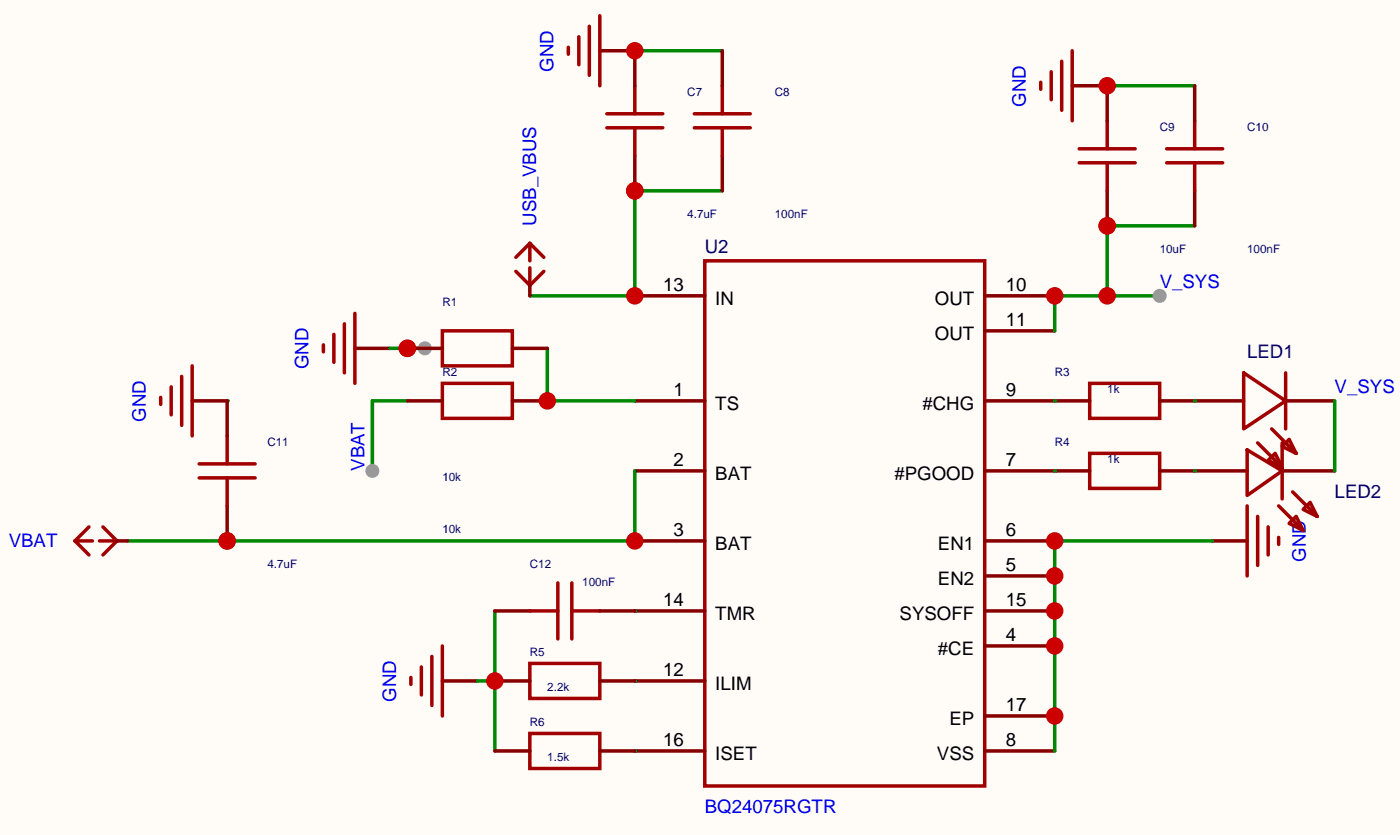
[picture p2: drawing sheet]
<svg xmlns="http://www.w3.org/2000/svg" width="102mm" height="61mm" viewBox="0 0 102 61" stroke-linecap="round" stroke-linejoin="round" font-family="sans-serif">
<path d="M0 0h101.6v60.6h-101.6z" fill="#fffcf7"/>
<g fill="none" stroke="#a10000" stroke-width=".25">
<path d="M41.3 3.4v.5M42 2.7v2M42.8 1.9v3.6M43.5 1.1v5.1M51.2 18.9h20.3v38.1h-20.3zM75.5 6v.5M76.3 5.2v2M77.1 4.4v3.6M77.8 3.7v5.1M11.7 28.8v.5M12.4 28.1v2M13.2 27.3v3.6"/>
<path d="M13.9 26.5v5.1M23.5 25v.5M24.2 24.3v2M25 23.5v3.6M25.8 22.7v5.1M90.5 36.7v5.1M91.3 37.5v3.5M92.1 38.2v2.1M92.8 39v.5M29.8 49.1v.6M30.6 48.4v2M31.3 47.6v3.6"/>
<path d="M32.1 46.9v5"/>
</g>
<g fill="none" stroke="#870000" stroke-width=".25">
<path d="M43.5 3.7h2.6M77.8 6.2h2.6M13.9 29.1h2.6M25.8 25.3h2.5M46.1 29.1h5.1M46.1 34.2h5.1M46.1 39.2h5.1M46.1 21.5h5.1M71.5 29.1h5.1M71.5 34.2h5.1M71.5 39.2h5.1M71.5 21.5h5.1"/>
<path d="M71.5 24h5.1M88 39.2h2.5M32.1 49.4h2.6M46.1 54.5h5.1M46.1 49.4h5.1M46.1 44.3h5.1M71.5 46.9h5.1M71.5 41.8h5.1M71.5 54.5h5.1M71.5 44.3h5.1M71.5 51.9h5.1"/>
</g>
<path d="M28.3 25.3h2.5M39.7 25.3v3.8h6.4M46.1 44.3h.1M46.1 49.4h.1M46.1 54.5h.1" fill="none" stroke="#008700" stroke-width=".25"/>
<circle cx="29.6" cy="25.3" r=".63" fill="#c00"/>
<circle cx="30.8" cy="25.3" r=".51" fill="#999"/>
<path d="M16.5 29.1h.1M46.1 34.2v5h-36.8" fill="none" stroke="#008700" stroke-width=".25"/>
<g fill="#c00">
<circle cx="46.1" cy="39.2" r=".63"/>
<circle cx="16.5" cy="39.2" r=".63"/>
</g>
<path d="M86.7 16.4h-6.3v5.1M84.2 21.5h-7.6v2.5" fill="none" stroke="#008700" stroke-width=".25"/>
<g fill="#c00">
<circle cx="76.6" cy="21.5" r=".63"/>
<circle cx="80.4" cy="21.5" r=".63"/>
<circle cx="80.4" cy="16.4" r=".63"/>
</g>
<circle cx="84.2" cy="21.5" r=".51" fill="#999"/>
<path d="M52.4 13.8h-6.3v7.7h-7.6" fill="none" stroke="#008700" stroke-width=".25"/>
<g fill="#c00">
<circle cx="46.1" cy="21.5" r=".63"/>
<circle cx="46.1" cy="13.8" r=".63"/>
</g>
<path d="M88 39.2h-11.4v15.3" fill="none" stroke="#008700" stroke-width=".25"/>
<g fill="#c00">
<circle cx="76.6" cy="39.2" r=".63"/>
<circle cx="76.6" cy="41.8" r=".63"/>
<circle cx="76.6" cy="44.3" r=".63"/>
<circle cx="76.6" cy="46.9" r=".63"/>
<circle cx="76.6" cy="51.9" r=".63"/>
</g>
<path d="M29.6 29.1h-2.6v5.1M34.7 49.4h1.2M35.9 44.3v10.2" fill="none" stroke="#008700" stroke-width=".25"/>
<circle cx="27" cy="34.2" r=".51" fill="#999"/>
<path d="M46.1 3.7h6.3M80.4 6.2h6.3" fill="none" stroke="#008700" stroke-width=".25"/>
<g fill="none" stroke="#a10000" stroke-width=".25">
<path d="M37.4 19.7l1.1 1M38.5 17.7l-1.1 1M38.5 17.7l1 1M38.5 17.7v1.2M38.5 19.4v1.3M39.5 19.7l-1 1M5.4 39.2l1.1 1.1M5.4 39.2h1.3M6.5 38.2l-1.1 1M7.2 39.2h1.3M7.5 38.2l1 1M8.5 39.2l-1 1.1"/>
<path d="M32.1 24h5.1v2.5h-5.1zM79.1 32.9h5.1v2.5h-5.1zM79.1 27.8h5.1v2.6h-5.1zM90.3 27.1l3 2-3 2zM90.5 32.6l2.6 1.6-2.6 1.7zM91.3 32.1l1.8 1.8M92.1 33.4l.5-.5 .5 1zM92.3 31.1l1.8 1.8M92.8 36.7l1.8 1.8M93.1 32.1v4.1M93.3 27.1v4M93.6 38l.5-.5 .5 1z"/>
<path d="M93.6 31.9l.5 1-1-.5zM93.8 35.7l1.8 1.8M94.6 37l.5-.6 .5 1.1z"/>
</g>
<path d="M8.5 39.2h.8M29.6 25.3h2.5M37.2 25.3h2.5M38.5 20.7v.8M76.6 34.2h2.5M76.6 29.1h2.5M84.2 34.2h6.3M84.2 29.1h6.1M93.1 34.2h3.8M93.3 29.1h3.6" fill="none" stroke="#870000" stroke-width=".25"/>
<circle cx="29.6" cy="25.3" r=".63" fill="#c00"/>
<path d="M32.1 27.8h5.1v2.6h-5.1z" fill="none" stroke="#a10000" stroke-width=".25"/>
<path d="M37.2 29.1h2.5" fill="none" stroke="#870000" stroke-width=".25"/>
<circle cx="39.7" cy="29.1" r=".63" fill="#c00"/>
<path d="M46.1 11.3v2.5M52.4 3.7v2.5M52.4 11.3v2.5M86.7 6.2v2.6M86.7 13.8v2.6M29.6 29.1h2.5M35.9 54.5h2.6M35.9 44.3h2.6M43.5 54.5h2.6M43.5 44.3h2.6" fill="none" stroke="#870000" stroke-width=".25"/>
<g fill="none" stroke="#a10000" stroke-width=".25">
<path d="M44 9.3h4.1M50.4 9.3h4.1M50.4 8.3h4.1M52.4 6.2v2.1M52.4 9.3v2M84.7 11.8h4.1M84.7 10.8h4.1M86.7 8.8v2M86.7 11.8v2M38.5 53.2h5v2.6h-5zM38.5 44.3h2M40.5 42.3v4.1"/>
<path d="M41.5 44.3h2M41.5 42.3v4.1"/>
</g>
<circle cx="46.1" cy="13.8" r=".63" fill="#c00"/>
<path d="M44 8.3h4.1M46.1 6.2v2.1" fill="none" stroke="#a10000" stroke-width=".25"/>
<path d="M46.1 3.7v2.5" fill="none" stroke="#870000" stroke-width=".25"/>
<circle cx="46.1" cy="3.7" r=".63" fill="#c00"/>
<path d="M46.1 9.3v2M14.5 34.7h4" fill="none" stroke="#a10000" stroke-width=".25"/>
<path d="M16.5 36.7v2.5" fill="none" stroke="#870000" stroke-width=".25"/>
<circle cx="16.5" cy="39.2" r=".63" fill="#c00"/>
<path d="M78.3 11.8h4.1M14.5 33.7h4M16.5 31.6v2.1M16.5 34.7v2" fill="none" stroke="#a10000" stroke-width=".25"/>
<path d="M80.4 13.8v2.6M16.5 29.1v2.5" fill="none" stroke="#870000" stroke-width=".25"/>
<circle cx="80.4" cy="16.4" r=".63" fill="#c00"/>
<path d="M78.3 10.8h4.1M80.4 8.8v2" fill="none" stroke="#a10000" stroke-width=".25"/>
<path d="M80.4 6.2v2.6" fill="none" stroke="#870000" stroke-width=".25"/>
<circle cx="80.4" cy="6.2" r=".63" fill="#c00"/>
<path d="M80.4 11.8v2M38.5 48.1h5v2.6h-5z" fill="none" stroke="#a10000" stroke-width=".25"/>
<path d="M35.9 49.4h2.6" fill="none" stroke="#870000" stroke-width=".25"/>
<circle cx="35.9" cy="49.4" r=".63" fill="#c00"/>
<path d="M43.5 49.4h2.6" fill="none" stroke="#870000" stroke-width=".25"/>
<path d="M76.6 29.1h.1M76.6 34.2h.1M86.7 29.1h.1M86.7 34.2h.1M96.9 29.1v5.1" fill="none" stroke="#008700" stroke-width=".25"/>
<g font-size="1.4" fill="#00f">
<text x="40.2" y="5.2" transform="rotate(-90 40.2 5.2)">GND</text>
<text x="74.5" y="7.7" transform="rotate(-90 74.5 7.7)">GND</text>
<text x="38.9" y="16.4" transform="rotate(-90 38.9 16.4)">USB_VBUS</text>
<text x="84.2" y="20.9">V_SYS</text>
<text x="22.4" y="26.8" transform="rotate(-90 22.4 26.8)">GND</text>
<text x="96.9" y="28.5">V_SYS</text>
<text x="10.6" y="30.6" transform="rotate(-90 10.6 30.6)">GND</text>
<text x="26.5" y="34.2" transform="rotate(-90 26.5 34.2)">VBAT</text>
<text x=".6" y="39.7">VBAT</text>
<text x="94.8" y="40.7" transform="rotate(-90 94.8 40.7)">GND</text>
<text x="28.8" y="50.9" transform="rotate(-90 28.8 50.9)">GND</text>
<text x="51.2" y="59">BQ24075RGTR</text>
</g>
<g font-size="1.4">
<text x="48.1" y="21.1">13</text>
<text x="51.9" y="22.1">IN</text>
<text x="67.9" y="22.1">OUT</text>
<text x="73" y="21.1">10</text>
<text x="73" y="23.7">11</text>
<text x="48.9" y="28.8">1</text>
<text x="51.9" y="29.8">TS</text>
<text x="67" y="29.8">#CHG</text>
<text x="67.9" y="24.7">OUT</text>
<text x="73" y="28.8">9</text>
<text x="48.9" y="33.8">2</text>
<text x="51.9" y="34.8">BAT</text>
<text x="64.9" y="34.8">#PGOOD</text>
<text x="73" y="33.8">7</text>
<text x="48.9" y="38.9">3</text>
<text x="51.9" y="39.9">BAT</text>
<text x="68.1" y="39.9">EN1</text>
<text x="73" y="41.5">5</text>
<text x="73" y="38.9">6</text>
<text x="48.1" y="44">14</text>
<text x="51.9" y="45">TMR</text>
<text x="65.3" y="45">SYSOFF</text>
<text x="68.1" y="47.5">#CE</text>
<text x="68.1" y="42.5">EN2</text>
<text x="73" y="46.5">4</text>
<text x="73" y="44">15</text>
<text x="48.1" y="49.1">12</text>
<text x="51.9" y="50.1">ILIM</text>
<text x="68.9" y="52.6">EP</text>
<text x="73" y="51.6">17</text>
<text x="48.1" y="54.2">16</text>
<text x="51.9" y="55.2">ISET</text>
<text x="68" y="55.2">VSS</text>
<text x="73" y="54.2">8</text>
</g>
<g font-size="1.4" fill="#000080">
<text x="51.2" y="18.4">U2</text>
<text x="90.5" y="26">LED1</text>
<text x="96.9" y="36.1">LED2</text>
</g>
<g font-size=".8" fill="#000080">
<text x="49.9" y="6.9">C7</text>
<text x="56.2" y="6.9">C8</text>
<text x="84.2" y="9.5">C9</text>
<text x="90.5" y="9.5">C10</text>
<text x="49.9" y="15.8">4.7uF</text>
<text x="56.2" y="15.8">100nF</text>
<text x="32.1" y="22.2">R1</text>
<text x="84.2" y="18.4">10uF</text>
<text x="90.5" y="18.4">100nF</text>
<text x="32.1" y="27.2">R2</text>
<text x="76.6" y="27.2">R3</text>
<text x="80.4" y="28.5">1k</text>
<text x="19.4" y="32.3">C11</text>
<text x="32.1" y="34.9">10k</text>
<text x="76.6" y="32.3">R4</text>
<text x="80.4" y="33.6">1k</text>
<text x="19.4" y="41.2">4.7uF</text>
<text x="32.1" y="38.7">10k</text>
<text x="38.5" y="41.2">C12</text>
<text x="38.5" y="47.6">R5</text>
<text x="42.3" y="42.5">100nF</text>
<text x="38.5" y="52.6">R6</text>
<text x="39.7" y="50.1">2.2k</text>
<text x="39.7" y="55.2">1.5k</text>
</g>
</svg>
